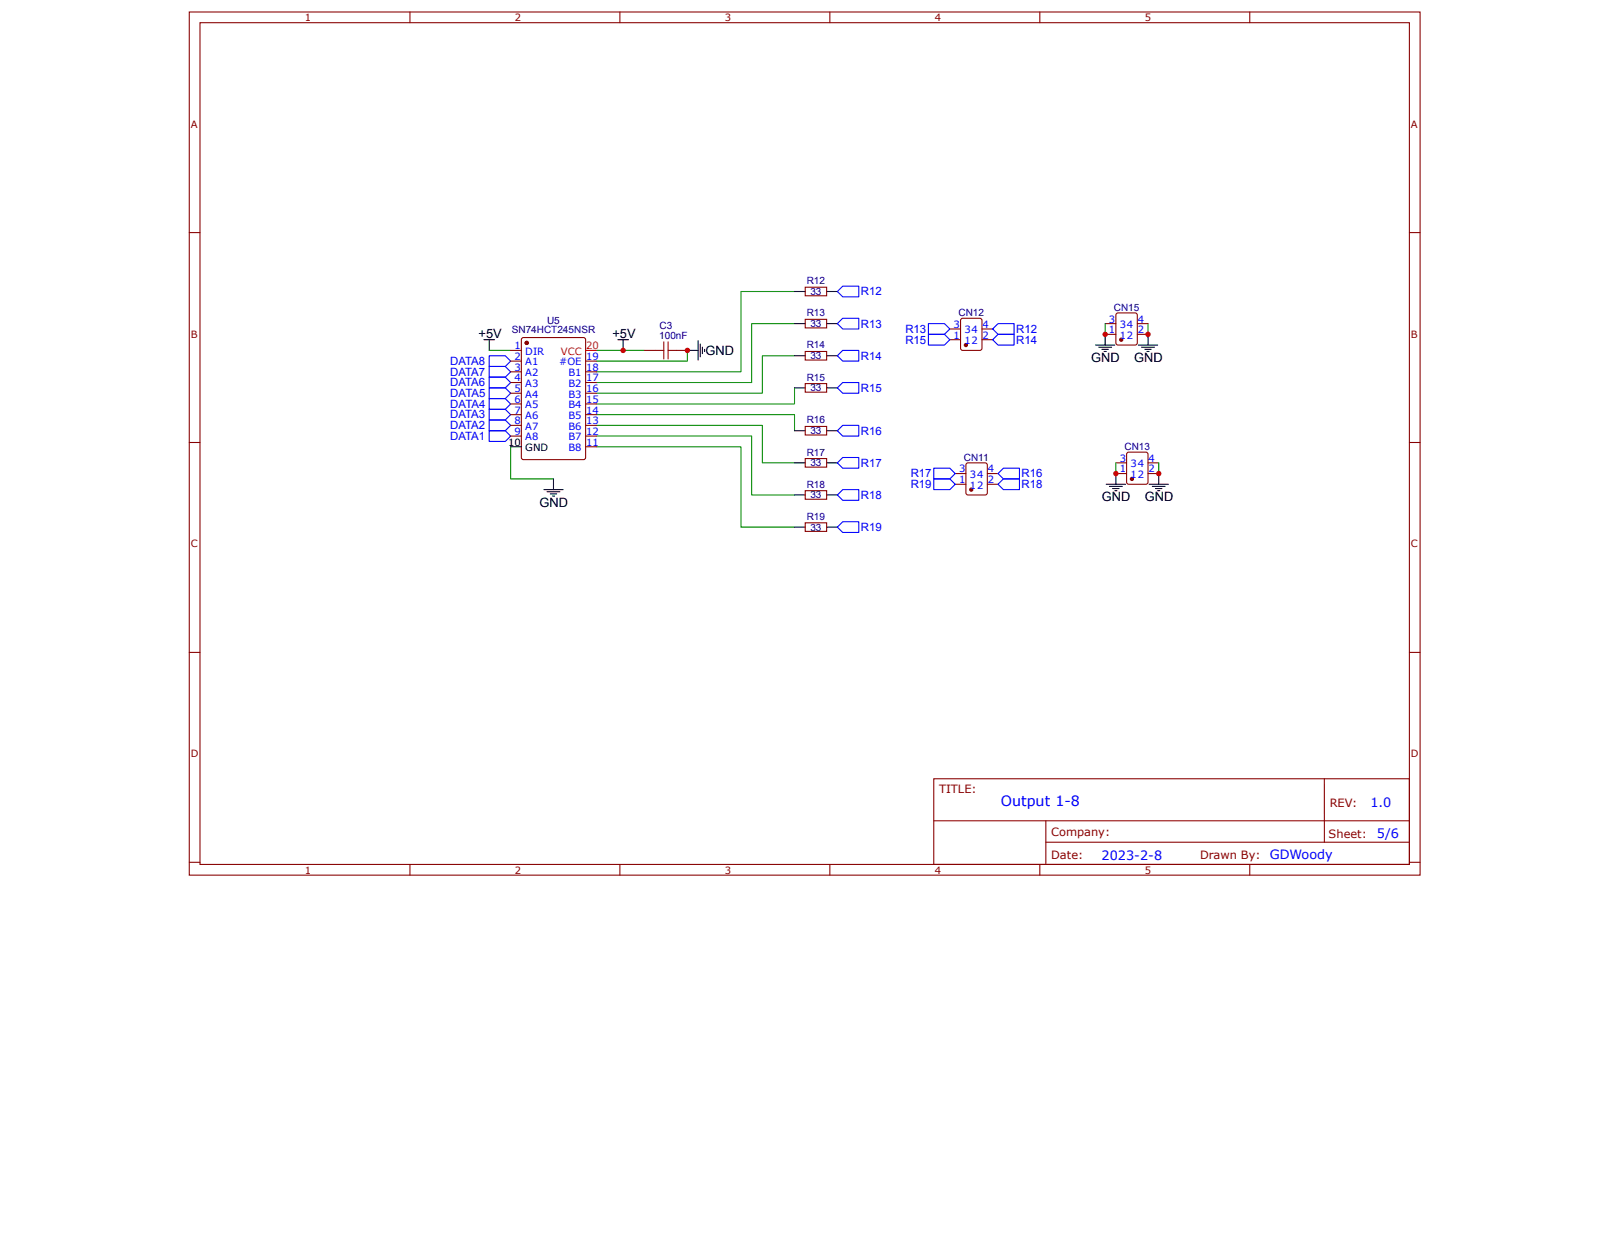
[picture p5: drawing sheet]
<svg xmlns="http://www.w3.org/2000/svg" width="279mm" height="216mm" viewBox="0 0 279 216" stroke-linecap="round" stroke-linejoin="round" font-family="sans-serif">
<g fill="none" stroke="#800" stroke-width=".18">
<path d="M32.6 2.1h212v148.7h-212zM34.4 3.9h208.4v145h-208.4zM70.6 2.1v1.8M106.8 2.1v1.8M142.9 2.1v1.8M179.1 2.1v1.8M215.3 2.1v1.8M32.6 40.1h1.8M138.7 49.5h3.7v1.5h-3.7zM138.7 55h3.7v1.5h-3.7zM242.8 40.1h1.8M32.6 76.2h1.8"/>
<path d="M111 60.4h1.9M116.6 60.4h1.8M138.7 60.6h3.7v1.4h-3.7zM138.7 66.1h3.7v1.5h-3.7zM138.7 73.5h3.7v1.5h-3.7zM138.7 79h3.7v1.5h-3.7zM166.4 79.9l.4-.1h2.9l.3 .1 .1 5-.2 .3-3.1 .1-.4-.2zM242.8 76.2h1.8M138.7 84.5h3.7v1.5h-3.7zM138.7 90.1h3.7v1.5h-3.7zM32.6 112.4h1.8M242.8 112.4h1.8"/>
<path d="M160.8 134.2h82v14.7h-82zM228.1 134.2v10.9M32.6 148.6h1.8M70.6 148.9v1.9M106.8 148.9v1.9M142.9 148.9v1.9M160.9 141.4h81.8M179.1 148.9v1.9M180.2 145.1h62.5M180.2 141.4v7.4M215.3 148.9v1.9M242.8 148.6h1.8"/>
</g>
<g fill="none" stroke="#000" stroke-width=".18">
<path d="M83.3 58.5h1.9M84.3 58.5v1.9M106.4 58.5h1.9M107.3 58.5v1.9M120.3 58.7v3.3M120.6 59.3v2.2M121 59.8v1.1M136.9 50.2h1.8M136.9 55.8h1.8M142.4 50.2h1.8M142.4 55.8h1.8M118.4 60.4h1.9"/>
<path d="M121.4 60.2v.4M136.9 61.3h1.8M136.9 66.8h1.8M136.9 74.2h1.8M136.9 79.8h1.8M142.4 61.3h1.8M142.4 66.8h1.8M142.4 74.2h1.8M142.4 79.8h1.8M93.7 84.4h3.3M94.2 84.7h2.2M94.8 85.1h1.1"/>
<path d="M95.2 85.5h.3M95.3 82.5v1.9M136.9 85.3h1.8M136.9 90.8h1.8M142.4 85.3h1.8M142.4 90.8h1.8"/>
</g>
<path d="M136.9 50.2h-9.3v13.9h-24.9M136.9 55.8h-7.4v10.1h-26.8M84.3 60.4h3.7M88 77v5.5h7.3M102.7 71.4h34.2v2.8M102.7 73.3h28.6v6.5h5.6M102.7 75.1h26.8v10.2h7.4M102.7 77h24.9v13.8h9.3M102.7 60.4h8.3M118.4 60.4v1.8h-15.7M136.9 61.3h-5.6v6.5h-28.6M136.9 66.8v2.8h-34.2" fill="none" stroke="#080" stroke-width=".18"/>
<path d="M84.3 61.3h2.7l1 .9-1 .9h-2.7zM84.3 63.1h2.7l1 1-1 .9h-2.7zM84.3 65h2.7l1 .9-1 .9h-2.7zM84.3 66.8h2.7l1 1-1 .9h-2.7zM84.3 68.7h2.7l1 .9-1 .9h-2.7zM84.3 70.5h2.7l1 .9-1 1h-2.7zM84.3 72.4h2.7l1 .9-1 .9h-2.7zM84.3 74.2h2.7l1 .9-1 1h-2.7z" fill="none" stroke="#00f" stroke-width=".18"/>
<path d="M114.3 58.9v3M115.1 58.9v3M112.9 60.4h1.4M115.1 60.4h1.5" fill="none" stroke="#a00000" stroke-width=".18"/>
<circle cx="167.3" cy="84.4" r=".28" fill="#800"/>
<g fill="none" stroke="#800" stroke-width=".18">
<path d="M165.6 54.9l3.2-.1 .3 .2 .1 5-.2 .3-3.2 .1-.3-.2v-5zM164.5 83.4h1.9M164.5 81.6h1.9M170.1 83.4h1.8M170.1 81.6h1.8"/>
<circle cx="167.3" cy="84.4" r=".28"/>
</g>
<circle cx="166.4" cy="59.5" r=".28" fill="#800"/>
<g fill="none" stroke="#800" stroke-width=".18">
<path d="M163.6 58.5h1.9M163.6 56.7h1.9M169.2 58.5h1.8M169.2 56.7h1.8M194.1 78.1l.3-.2h3l.3 .2 .1 5-.2 .3h-3.2l-.3-.1z"/>
<circle cx="166.4" cy="59.5" r=".28"/>
</g>
<path d="M197.9 83.4h3.4M198.5 83.8h2.2M199 84.2h1.2M199.4 84.5h.4M199.6 81.6v1.8" fill="none" stroke="#000" stroke-width=".18"/>
<circle cx="195" cy="82.5" r=".28" fill="#800"/>
<g fill="none" stroke="#800" stroke-width=".18">
<path d="M192.4 54l3.1-.1 .4 .2v5l-.2 .3-3.1 .1-.3-.2-.1-5zM192.2 79.8h1.9M197.8 79.8h1.8M192.2 81.6h1.9M197.8 81.6h1.8"/>
<circle cx="195" cy="82.5" r=".28"/>
</g>
<path d="M197.8 55.8v1.8M199.6 79.8v1.8" fill="none" stroke="#080" stroke-width=".18"/>
<circle cx="193.1" cy="58.5" r=".28" fill="#800"/>
<g fill="none" stroke="#800" stroke-width=".18">
<path d="M190.4 57.6h1.8M190.4 55.8h1.8M195.9 57.6h1.9M195.9 55.8h1.9"/>
<circle cx="193.1" cy="58.5" r=".28"/>
</g>
<g fill="none" stroke="#000" stroke-width=".18">
<path d="M188.7 59.5h3.3M189.3 59.8h2.2M190.4 57.6v1.9M196.1 59.5h3.3M196.6 59.8h2.3M197.8 57.6v1.9M189.8 60.2h1.1M190.2 60.6h.4M197.2 60.2h1.1M197.6 60.6h.3M190.6 83.4h3.3M191.1 83.8h2.2"/>
<path d="M191.7 84.2h1.1M192 84.5h.4M192.2 81.6v1.8"/>
</g>
<g fill="none" stroke="#00f" stroke-width=".18">
<path d="M144.2 50.2l1-.9h2.7v1.9h-2.7zM145.2 54.8h2.7v1.9h-2.7l-1-.9zM159.9 57.6h2.8l.9 .9-.9 1h-2.8zM159.9 55.8h2.8l.9 .9-.9 .9h-2.8zM171.9 57.6h2.8v1.9h-2.8l-.9-1zM171.9 55.8h2.8v1.8h-2.8l-.9-.9zM144.2 66.8l1-.9h2.7v1.9h-2.7zM145.2 78.8h2.7v1.9h-2.7l-1-.9zM145.2 73.3h2.7v1.8h-2.7l-1-.9zM145.2 60.4h2.7v1.8h-2.7l-1-.9zM145.2 89.9h2.7v1.8h-2.7l-1-.9zM145.2 84.4h2.7v1.8h-2.7l-1-.9z"/>
<path d="M160.8 82.5h2.8l.9 .9-.9 1h-2.8zM160.8 80.7h2.8l.9 .9-.9 .9h-2.8zM171.9 83.4l.9-.9h2.8v1.9h-2.8zM171.9 81.6l.9-.9h2.8v1.8h-2.8z"/>
</g>
<path d="M190.4 55.8v1.8M192.2 79.8v1.8" fill="none" stroke="#080" stroke-width=".18"/>
<g fill="#c00">
<circle cx="118.4" cy="60.4" r=".46"/>
<circle cx="107.3" cy="60.4" r=".46"/>
<circle cx="199.6" cy="81.6" r=".46"/>
<circle cx="197.8" cy="57.6" r=".46"/>
<circle cx="192.2" cy="81.6" r=".46"/>
<circle cx="190.4" cy="57.6" r=".46"/>
</g>
<circle cx="90.7" cy="59.1" r=".28" fill="#800"/>
<g fill="none" stroke="#800" stroke-width=".18">
<path d="M90 58.2h10.5l.3 .1 .1 20.5-.2 .3-10.5 .1-.3-.2-.1-20.5z"/>
<circle cx="90.7" cy="59.1" r=".28"/>
</g>
<circle cx="90.7" cy="59.1" r=".28" fill="#800"/>
<g fill="none" stroke="#800" stroke-width=".18">
<path d="M88 60.4h1.8M88 62.2h1.8M88 64.1h1.8M88 65.9h1.8M88 67.8h1.8M88 69.6h1.8M88 71.4h1.8M88 73.3h1.8M88 75.1h1.8M100.9 62.2h1.8M100.9 64.1h1.8M100.9 65.9h1.8"/>
<path d="M100.9 67.8h1.8M100.9 69.6h1.8M100.9 71.4h1.8M100.9 73.3h1.8M100.9 75.1h1.8M100.9 77h1.8"/>
<circle cx="90.7" cy="59.1" r=".28"/>
</g>
<path d="M88 77h1.8" fill="none" stroke="#000" stroke-width=".18"/>
<path d="M100.9 60.4h1.8" fill="none" stroke="#f00" stroke-width=".18"/>
<text font-size="2.5" fill="#00f" x="172.4" y="138.9">Output 1-8</text>
<g font-size="2.2">
<text x="82.4" y="58.2">+5V</text>
<text x="105.5" y="58.2">+5V</text>
<text x="121.5" y="61.1">GND</text>
<text x="188" y="62.4">GND</text>
<text x="195.4" y="62.4">GND</text>
<text x="92.9" y="87.3">GND</text>
<text x="189.8" y="86.4">GND</text>
<text x="197.2" y="86.4">GND</text>
</g>
<g font-size="2.2" fill="#00f">
<text x="236.1" y="139">1.0</text>
<text x="189.7" y="148.1">2023-2-8</text>
<text x="218.7" y="148.1">GDWoody</text>
<text x="237.2" y="144.4">5/6</text>
</g>
<g font-size="2" fill="#00f">
<text x="148.3" y="50.9">R12</text>
<text x="148.3" y="56.4">R13</text>
<text x="155.9" y="59.2">R15</text>
<text x="155.9" y="57.4">R13</text>
<text x="175.1" y="59.2">R14</text>
<text x="175.1" y="57.4">R12</text>
<text x="77.5" y="62.9">DATA8</text>
<text x="77.5" y="64.7">DATA7</text>
<text x="148.3" y="62">R14</text>
<text x="77.5" y="66.6">DATA6</text>
<text x="77.6" y="68.4">DATA5</text>
<text x="77.6" y="70.3">DATA4</text>
<text x="148.3" y="67.5">R15</text>
<text x="77.5" y="72.1">DATA3</text>
<text x="77.5" y="74">DATA2</text>
<text x="77.5" y="75.8">DATA1</text>
<text x="148.3" y="74.9">R16</text>
<text x="148.3" y="80.4">R17</text>
<text x="156.9" y="82.3">R17</text>
<text x="176" y="82.3">R16</text>
<text x="148.3" y="86">R18</text>
<text x="156.9" y="84.1">R19</text>
<text x="176" y="84.1">R18</text>
<text x="148.3" y="91.5">R19</text>
</g>
<g font-size="2" fill="#800">
<text x="161.8" y="136.6">TITLE:</text>
<text x="229.1" y="139">REV:</text>
<text x="181.1" y="148">Date:</text>
<text x="181.1" y="144">Company:</text>
<text x="206.7" y="148.1">Drawn By:</text>
<text x="228.9" y="144.3">Sheet:</text>
</g>
<g font-size="1.7" fill="#800">
<text x="52.5" y="3.6">1</text>
<text x="88.7" y="3.6">2</text>
<text x="124.9" y="3.6">3</text>
<text x="161" y="3.6">4</text>
<text x="197.2" y="3.6">5</text>
<text x="32.9" y="22">A</text>
<text x="243.1" y="22">A</text>
<text x="32.9" y="58.2">B</text>
<text x="243.1" y="58.2">B</text>
<text x="32.9" y="94.3">C</text>
<text x="243.1" y="94.3">C</text>
<text x="32.9" y="130.5">D</text>
<text x="243.1" y="130.5">D</text>
<text x="52.5" y="150.5">1</text>
<text x="88.7" y="150.5">2</text>
<text x="124.9" y="150.5">3</text>
<text x="161" y="150.5">4</text>
<text x="197.2" y="150.5">5</text>
</g>
<g font-size="1.7" fill="#000080">
<text x="139" y="49">R12</text>
<text x="139.6" y="50.8">33</text>
<text x="191.9" y="53.6">CN15</text>
<text x="88.2" y="57.3">SN74HCT245NSR</text>
<text x="94.2" y="55.9">U5</text>
<text x="113.6" y="58.3">100nF</text>
<text x="113.6" y="56.7">C3</text>
<text x="139" y="54.5">R13</text>
<text x="139.6" y="56.4">33</text>
<text x="165.1" y="54.5">CN12</text>
<text x="139" y="60">R14</text>
<text x="139" y="65.6">R15</text>
<text x="139.6" y="61.9">33</text>
<text x="139.6" y="67.4">33</text>
<text x="139" y="73">R16</text>
<text x="139.6" y="74.8">33</text>
<text x="193.7" y="77.6">CN13</text>
<text x="139" y="78.5">R17</text>
<text x="139.6" y="80.3">33</text>
<text x="166" y="79.4">CN11</text>
<text x="139" y="84">R18</text>
<text x="139" y="89.6">R19</text>
<text x="139.6" y="85.9">33</text>
<text x="139.6" y="91.4">33</text>
</g>
<g font-size="1.7" fill="#00f">
<text x="164.3" y="58.3">1</text>
<text x="164.3" y="56.5">3</text>
<text x="166.1" y="59.3">12</text>
<text x="166.1" y="57.4">34</text>
<text x="169.2" y="56.5">4</text>
<text x="169.2" y="58.3">2</text>
<text x="191" y="57.4">1</text>
<text x="191" y="55.6">3</text>
<text x="192.9" y="58.3">12</text>
<text x="192.9" y="56.5">34</text>
<text x="196" y="55.6">4</text>
<text x="196" y="57.4">2</text>
<text x="88.6" y="60.2">1</text>
<text x="88.6" y="62">2</text>
<text x="88.6" y="63.9">3</text>
<text x="88.6" y="65.7">4</text>
<text x="90.5" y="61.1">DIR</text>
<text x="90.5" y="63">A1</text>
<text x="90.5" y="64.8">A2</text>
<text x="96.3" y="63">#OE</text>
<text x="97.9" y="64.8">B1</text>
<text x="101" y="65.7">17</text>
<text x="101" y="63.9">18</text>
<text x="101" y="62">19</text>
<text x="88.6" y="67.6">5</text>
<text x="88.6" y="69.4">6</text>
<text x="88.6" y="71.3">7</text>
<text x="90.5" y="66.7">A3</text>
<text x="90.5" y="68.5">A4</text>
<text x="90.5" y="70.3">A5</text>
<text x="97.9" y="70.3">B4</text>
<text x="97.9" y="68.5">B3</text>
<text x="97.9" y="66.7">B2</text>
<text x="101" y="71.3">14</text>
<text x="101" y="69.4">15</text>
<text x="101" y="67.6">16</text>
<text x="88.6" y="73.1">8</text>
<text x="88.6" y="75">9</text>
<text x="90.5" y="72.2">A6</text>
<text x="90.5" y="74">A7</text>
<text x="90.5" y="75.9">A8</text>
<text x="97.9" y="77.7">B8</text>
<text x="97.9" y="75.9">B7</text>
<text x="97.9" y="74">B6</text>
<text x="97.9" y="72.2">B5</text>
<text x="101" y="76.8">11</text>
<text x="101" y="75">12</text>
<text x="101" y="73.1">13</text>
<text x="165.2" y="83.3">1</text>
<text x="165.2" y="81.4">3</text>
<text x="167.1" y="82.3">34</text>
<text x="170.2" y="81.4">4</text>
<text x="170.2" y="83.3">2</text>
<text x="192.9" y="81.4">1</text>
<text x="192.9" y="79.6">3</text>
<text x="194.7" y="82.3">12</text>
<text x="194.7" y="80.5">34</text>
<text x="197.8" y="79.6">4</text>
<text x="197.8" y="81.4">2</text>
<text x="167.1" y="84.2">12</text>
</g>
<g font-size="1.7" fill="#f00">
<text x="96.6" y="61.1">VCC</text>
<text x="101" y="60.2">20</text>
</g>
<g font-size="1.7">
<text x="87.5" y="76.8">10</text>
<text x="90.5" y="77.7">GND</text>
</g>
</svg>
